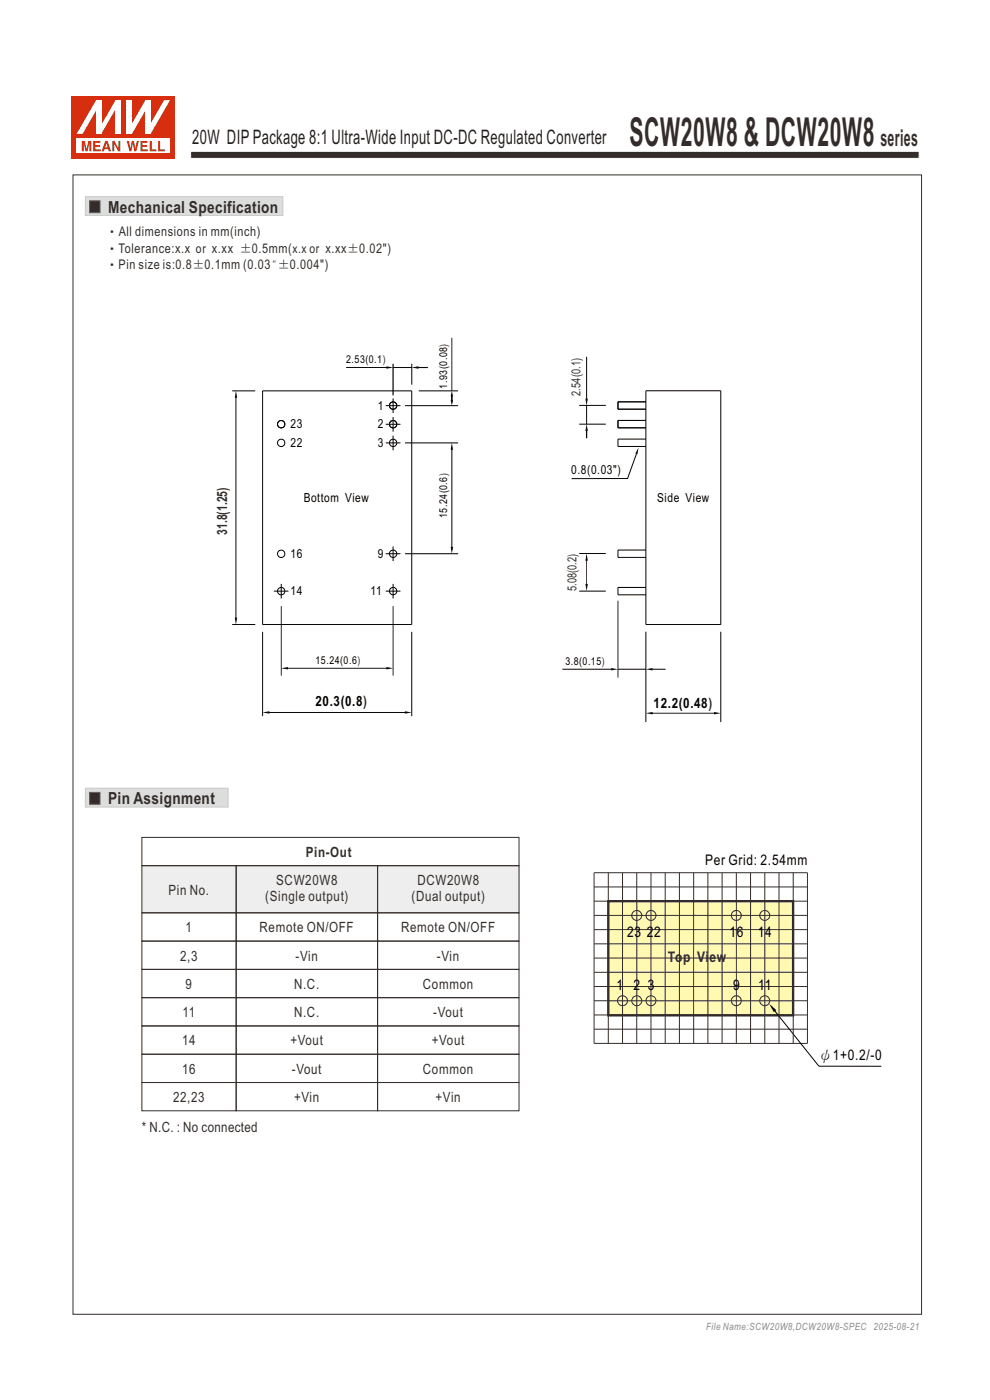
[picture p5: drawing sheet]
<svg xmlns="http://www.w3.org/2000/svg" width="210mm" height="297mm" viewBox="0 0 210 297" stroke-linecap="round" stroke-linejoin="round" font-family="sans-serif">
<path d="M40.4 32.1h154.6v1.5h-154.6z" fill-rule="evenodd" fill="#332c2b" stroke="#fefefe" stroke-width=".21"/>
<path d="M15.2 20.4h22v13.2h-22z" fill-rule="evenodd" fill="#d62e0f"/>
<path d="M16.3 29.4h19.8v3.1h-19.8z" fill-rule="evenodd" fill="#fefefe"/>
<g fill="#d62e0f">
<path d="M26.9 29.9h.4l.4 1.6 .3-1.6h.4l.3 1.6 .3-1.6h.5l-.6 2.2h-.4l-.3-1.7-.3 1.7h-.4z" fill-rule="evenodd"/>
<path d="M29.8 29.9h1.5v.4h-1.1v.5h1v.3h-1v.6h1.1v.4h-1.5z" fill-rule="evenodd"/>
<path d="M31.7 29.9h.5v1.8h1v.4h-1.5z" fill-rule="evenodd"/>
<path d="M33.5 29.9h.5v1.8h1v.4h-1.5z" fill-rule="evenodd"/>
<path d="M17.3 29.9h.7l.4 1.7 .3-1.7h.7v2.2h-.4v-1.8l-.4 1.8h-.5l-.4-1.8v1.8h-.4z" fill-rule="evenodd"/>
<path d="M19.8 29.9h1.5v.4h-1.1v.5h1v.3h-1v.6h1.2v.4h-1.6z" fill-rule="evenodd"/>
<path d="M22.6 30.4l.2 .9h-.5zM22.3 29.9l-.7 2.2h.4l.2-.4h.7l.2 .4h.5l-.8-2.2z" fill-rule="evenodd"/>
<path d="M23.8 29.9h.5l.8 1.5v-1.5h.4v2.2h-.4l-.9-1.6v1.6h-.4z" fill-rule="evenodd"/>
</g>
<g fill="#fff">
<path d="M24.5 21.3h1.1v7.1h-1.1z" fill-rule="evenodd"/>
<path d="M24.5 21.3h1.1l-4.1 7.1h-1.1z" fill-rule="evenodd"/>
<path d="M20.4 21.3h1.1v7.1h-1.1z" fill-rule="evenodd"/>
<path d="M20.4 21.3h1.1v.3l-4 6.8h-1.2z" fill-rule="evenodd"/>
<path d="M30.8 21.3h1.1v7.1h-1.1z" fill-rule="evenodd"/>
<path d="M34.8 21.3h1.3l-4.2 7.1h-1v-.3z" fill-rule="evenodd"/>
<path d="M26.9 21.3h1.1v7.1h-1.1z" fill-rule="evenodd"/>
<path d="M30.8 21.3h1.1v.2l-3.9 6.9h-1.1v-.3z" fill-rule="evenodd"/>
</g>
<path d="M30.1 183.6h80v10h-80z" fill-rule="evenodd" fill="#eeeeef"/>
<g fill="none" stroke="#332c2b" stroke-width=".21">
<path d="M30.1 177.6h80v6h-80zM30.1 199.6h20v6h-20zM30.1 193.6h20v6h-20zM30.1 183.6h20v10h-20zM50.1 183.6h30v10h-30zM50.1 199.6h30v6h-30zM50.1 193.6h30v6h-30zM80.1 183.6h30v10h-30zM80.1 199.6h30v6h-30zM80.1 193.6h30v6h-30zM30.1 205.6h20v6h-20zM30.1 211.6h20v6h-20z"/>
<path d="M30.1 217.6h20v6h-20zM50.1 205.6h30v6h-30zM50.1 211.6h30v6h-30zM50.1 217.6h30v6h-30zM80.1 205.6h30v6h-30zM80.1 211.6h30v6h-30zM80.1 217.6h30v6h-30zM30.1 223.6h20v6h-20zM30.1 229.6h20v6h-20zM50.1 223.6h30v6h-30zM50.1 229.6h30v6h-30zM80.1 223.6h30v6h-30z"/>
<path d="M80.1 229.6h30v6h-30z"/>
</g>
<g fill="none" stroke="#000" stroke-width=".21">
<path d="M124.4 75.7v8.9M122.9 90h5.6M122.9 86h5.6M124.4 86v4M124.4 91.4v1.6M135 96.3l-1.9 5.2h-11.9M137 82.9h15.9v49.6h-15.9zM137 85.2h-5.9v1.6h5.9M137 89.2h-5.9v1.6h5.9M137 93.2h-5.9v1.5h5.9M122.9 117.4h5.6M124.4 117.9v6.8"/>
<path d="M137 116.7h-5.9v1.6h5.9M122.9 125.4h5.6M131.1 127.4v16.4M137 134v19.2M137 124.6h-5.9v1.6h5.9M152.9 134v19.2M119.3 142h10.4M131.1 142h5.9M138.3 151.3h13.4M138.4 142h2.8"/>
</g>
<path d="M124.4 89.9l.3 1.5h-.5zM124.2 84.6h.5l-.3 1.5zM135.4 95l-.2 1.4-.4-.2zM124.4 117.5l.3 1.4h-.5zM124.2 123.9h.5l-.3 1.5zM129.6 141.7l1.5 .3-1.5 .2zM137 151.3l1.4-.2v.5zM137 142l1.4-.3v.5zM151.4 151.1l1.5 .2-1.5 .3z" fill="#000"/>
<path d="M18.1 167.2h30.3v4h-30.3z" fill-rule="evenodd" fill="#dcdddd" stroke="#c9caca" stroke-width=".21"/>
<path d="M19 168.1h2.2v2.5h-2.2z" fill-rule="evenodd" fill="#332c2b" stroke="#5f5d5d" stroke-width=".21"/>
<path d="M18.1 41.7h41.9v4h-41.9z" fill-rule="evenodd" fill="#dcdddd" stroke="#c9caca" stroke-width=".21"/>
<path d="M19 42.6h2.2v2.5h-2.2z" fill-rule="evenodd" fill="#332c2b" stroke="#5f5d5d" stroke-width=".21"/>
<path d="M129 191.2h39.2v24.2h-39.2z" fill-rule="evenodd" fill="#fff9b1" stroke="#332c2b" stroke-width=".5"/>
<g fill="none" stroke="#332c2b" stroke-width=".21">
<path d="M126 185.1h45.3v36.3h-45.3zM126 197.2h45.3M126 194.2h45.3M126 191.2h45.3M126 188.2h45.3M129 185.1v36.3M132.1 185.1v36.3M135.1 185.1v36.3M138.1 185.1v36.3M141.1 185.1v36.3M144.1 185.1v36.3M147.1 185.1v36.3"/>
<path d="M150.2 185.1v36.3M153.2 185.1v36.3M156.2 185.1v36.3M159.2 185.1v36.3M162.2 185.1v36.3M165.2 185.1v36.3M168.3 185.1v36.3M126 218.3h45.3M126 215.3h45.3M126 212.3h45.3M126 209.3h45.3M126 206.3h45.3"/>
<path d="M126 203.2h45.3M126 200.2h45.3"/>
<circle cx="135.1" cy="194.2" r="1.06"/>
<circle cx="138.1" cy="194.2" r="1.06"/>
<circle cx="156.2" cy="194.2" r="1.06"/>
<circle cx="162.2" cy="194.2" r="1.06"/>
<circle cx="132" cy="212.3" r="1.06"/>
<circle cx="135.1" cy="212.3" r="1.06"/>
<circle cx="138.1" cy="212.3" r="1.06"/>
<circle cx="156.2" cy="212.3" r="1.06"/>
<circle cx="162.2" cy="212.3" r="1.06"/>
</g>
<g fill="none" stroke="#000" stroke-width=".21">
<path d="M73.4 78h9.2M83.4 77.2v6.7M83.4 78h3.9M87.3 77.2v4.4M88.2 78h2.6M95.8 71.7v11.2M49.3 82.9h4.8M50 84.2v47M55.7 82.9h31.6v49.6h-31.6zM81.8 94h3.1M81.8 90h3.1M81.8 86.1h3.1"/>
<path d="M83.4 84.5v3.1M83.4 88.5v3.1M83.4 92.4v3.1M85.9 94h11.3M85.9 86.1h11.3M88.8 82.9h8.4M95.8 83.9v1.4M95.8 95.3v21.3M81.8 117.5h3.1M83.4 115.9v3.1M85.9 117.5h11.3M49.3 132.5h4.8"/>
<path d="M55.7 134v17.9M58.1 125.4h3.1M59.7 123.9v3.1M59.7 128.6v14.7M81.8 125.4h3.1M83.4 123.9v3.1M83.4 128.6v14.7M87.3 134v17.9M57 151.1h29.1M60.9 141.8h21.7M164.2 214.3l9.5 11.9h13.2"/>
<circle cx="59.6" cy="93.9" r=".78"/>
<circle cx="59.6" cy="90" r=".78"/>
<circle cx="83.4" cy="93.9" r=".78"/>
<circle cx="83.4" cy="90" r=".78"/>
<circle cx="83.4" cy="86" r=".78"/>
<circle cx="59.6" cy="117.5" r=".78"/>
<circle cx="83.4" cy="117.5" r=".78"/>
<circle cx="59.6" cy="125.4" r=".78"/>
<circle cx="83.4" cy="125.4" r=".78"/>
</g>
<g fill="#000">
<path d="M82 77.7l1.4 .3-1.4 .2zM87.3 78l1.5-.3v.5zM50 82.9l.3 1.5h-.5zM95.8 82.9l.3 1.2h-.5zM95.8 93.9l.3 1.5h-.5zM95.6 84.9h.5l-.3 1.1zM95.6 116h.5l-.3 1.5zM49.8 131h.5l-.3 1.5zM55.7 151.1l1.5-.2v.5zM59.6 141.8l1.5-.3v.5zM81.9 141.5l1.5 .3-1.5 .2zM85.9 150.9l1.5 .2-1.5 .3z"/>
<path d="M163.2 212.9l1.5 1.4-.6 .4z"/>
</g>
<path d="M15.5 37.1h180v241.7h-180z" fill="none" stroke="#332c2b" stroke-width=".21"/>
<text font-size="8.5" fill="#332c2b" x="133.6" y="31">SCW20W8 &amp; DCW20W8</text>
<text font-size="4.9" fill="#332c2b" x="186.8" y="31">series</text>
<text font-size="4.2" fill="#231f20" x="40.8" y="30.6">20W DIPPackage 8:1 Ultra-Wide Input DC-DC Regulated Converter</text>
<g font-size="3.5" fill="#332c2b">
<text x="22.9" y="45.1">Mechanical Specification</text>
<text x="22.9" y="170.6">Pin Assignment</text>
</g>
<g font-size="3.1">
<text x="149.6" y="183.5">Per Grid: 2.54mm</text>
<text x="133" y="198.8">23</text>
<text x="137.2" y="198.8">2</text>
<text x="138.8" y="198.8">2</text>
<text x="154.7" y="198.8">1</text>
<text x="156.3" y="198.8">6</text>
<text x="160.7" y="198.8">1</text>
<text x="162.3" y="198.8">4</text>
<text x="130.8" y="210">1</text>
<text x="134.4" y="210">2</text>
<text x="137.4" y="210">3</text>
<text x="155.5" y="210">9</text>
<text x="160.8" y="210">11</text>
<text x="173.6" y="225">ψ1+0.2/-0</text>
</g>
<g font-size="3.1" fill="#332c2b">
<text x="141.7" y="204.1">To</text>
<text x="144.9" y="204.1">p Vi</text>
<text x="150.5" y="204.1">ew</text>
</g>
<g font-size="3" fill="#332c2b">
<text x="48.2" y="113.5" transform="rotate(-90 48.2 113.5)">31.8(1.25)</text>
<text x="64.9" y="181.9">Pin-Out</text>
<text x="35.7" y="189.8">Pin No.</text>
<text x="56.3" y="191.1">(Single output)</text>
<text x="58.6" y="187.7">SCW20W8</text>
<text x="87.3" y="191.1">(Dual output)</text>
<text x="88.5" y="187.7">DCW20W8</text>
<text x="39.4" y="197.8">1</text>
<text x="55.1" y="197.8">Remote ON/OFF</text>
<text x="85.1" y="197.8">Remote ON/OFF</text>
<text x="38.2" y="203.8">2,3</text>
<text x="62.7" y="203.8">-Vin</text>
<text x="92.7" y="203.8">-Vin</text>
<text x="39.4" y="209.8">9</text>
<text x="62.4" y="209.8">N.C.</text>
<text x="89.7" y="209.8">Common</text>
<text x="38.7" y="215.8">11</text>
<text x="62.4" y="215.8">N.C.</text>
<text x="91.9" y="215.8">-Vout</text>
<text x="38.6" y="221.8">14</text>
<text x="61.6" y="221.8">+Vout</text>
<text x="91.6" y="221.8">+Vout</text>
<text x="38.6" y="227.8">16</text>
<text x="61.9" y="227.8">-Vout</text>
<text x="89.7" y="227.8">Common</text>
<text x="36.7" y="233.8">22,23</text>
<text x="62.4" y="233.8">+Vin</text>
<text x="92.4" y="233.8">+Vin</text>
<text x="30.1" y="240">* N.C. : No connected</text>
</g>
<g font-size="3">
<text x="66.9" y="149.8">20.3(0.8)</text>
<text x="138.6" y="150.2">12.2(0.48)</text>
</g>
<g font-size="2.8" fill="#332c2b">
<text x="22.3" y="53.6">‧Tolerance:x.x or x.xx ±0.5mm(x.x or x.xx±0.02&quot;)</text>
<text x="22.4" y="50.1">‧All dimensions in mm(inch)</text>
<text x="22.3" y="57.1">‧Pin size is:0.8±0.1mm (0.03&quot;±0.004&quot;)</text>
</g>
<g font-size="2.6">
<text x="80.1" y="86.9">1</text>
<text x="61.6" y="90.8">23</text>
<text x="61.6" y="94.8">22</text>
<text x="80.1" y="90.8">2</text>
<text x="80.1" y="94.8">3</text>
<text x="121.2" y="100.5">0.8(0.03&quot;)</text>
<text x="64.4" y="106.5">Bottom View</text>
<text x="139.4" y="106.5">Side View</text>
<text x="61.6" y="118.4">16</text>
<text x="80.1" y="118.4">9</text>
<text x="61.6" y="126.3">14</text>
<text x="78.6" y="126.3">11</text>
</g>
<g font-size="2.6" fill="#332c2b">
<text x="123.2" y="84.1" transform="rotate(-90 123.2 84.1)">2.54(0.1)</text>
<text x="122.3" y="125.4" transform="rotate(-90 122.3 125.4)">5.08(0.2)</text>
</g>
<g font-size="2.3">
<text x="73.4" y="77.1">2.53(0.1)</text>
<text x="94.9" y="82.4" transform="rotate(-90 94.9 82.4)">1.93(0.08)</text>
<text x="94.9" y="109.9" transform="rotate(-90 94.9 109.9)">15.24(0.6)</text>
<text x="66.9" y="140.8">15.24(0.6)</text>
<text x="119.9" y="141.1">3.8(0.15)</text>
</g>
<text font-size="2.1" fill="#8b8b8c" x="149.8" y="282.1">File Name:SCW20W8,DCW20W8-SPEC 2025-08-21</text>
</svg>
